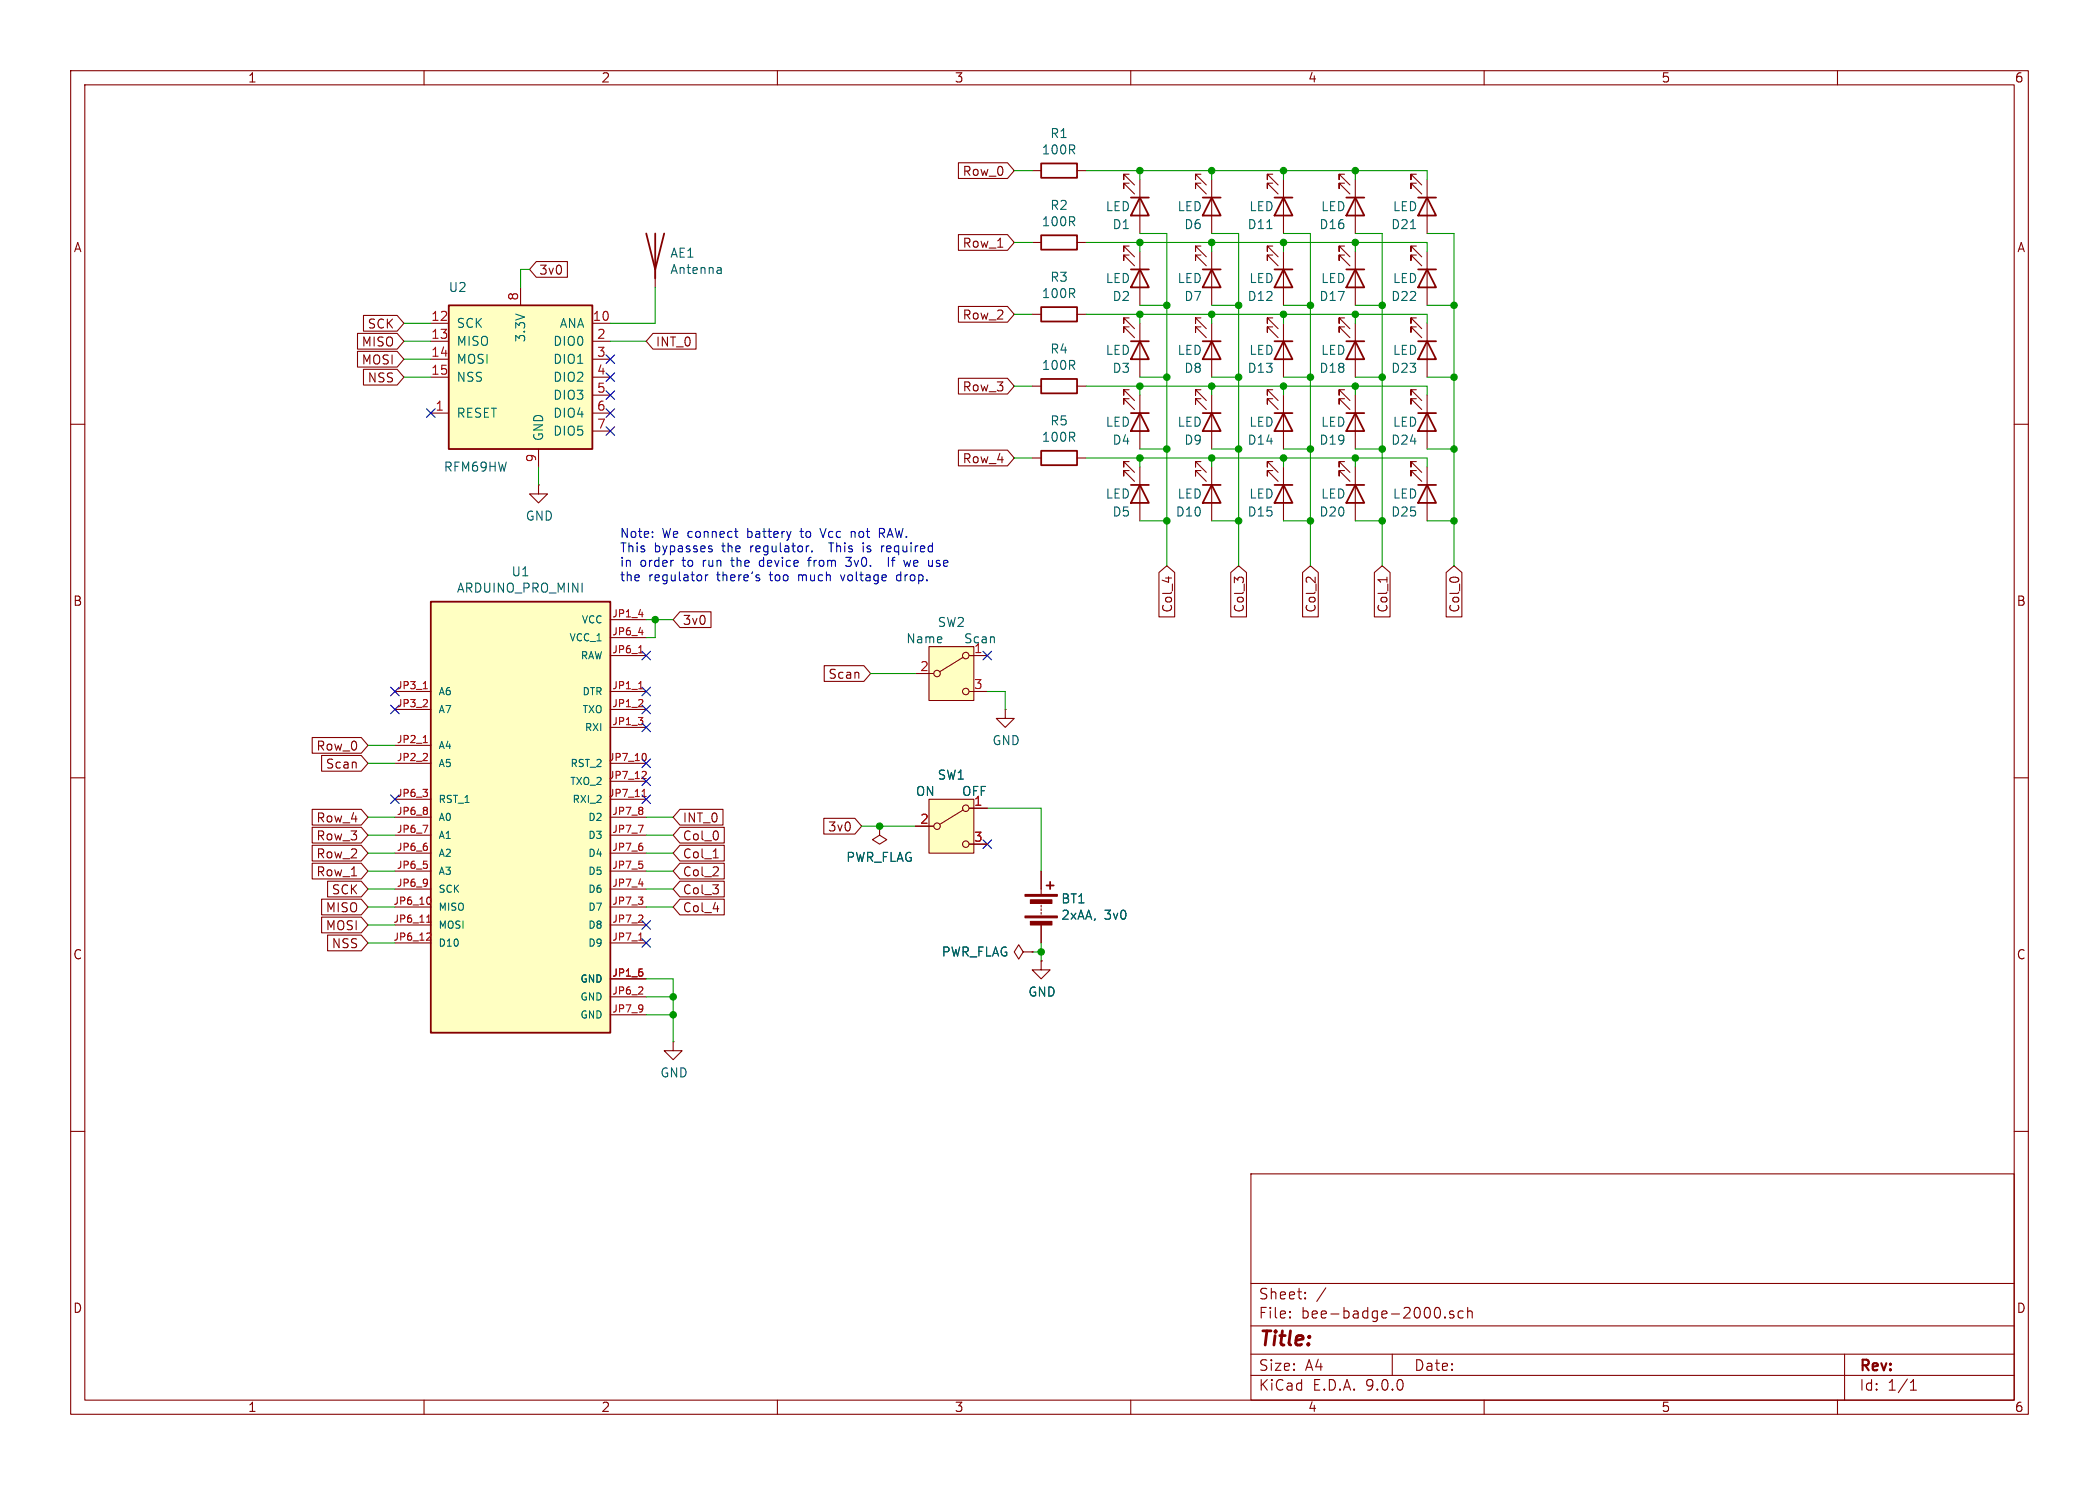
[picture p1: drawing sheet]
EESchema Schematic File Version 4
LIBS:bee-badge-2000-cache
EELAYER 26 0
EELAYER END
$Descr A4 11693 8268
encoding utf-8
Sheet 1 1
Title ""
Date ""
Rev ""
Comp ""
Comment1 ""
Comment2 ""
Comment3 ""
Comment4 ""
$EndDescr
$Comp
L Device:LED D1
U 1 1
P 6350 1150
F 0 "D1" V 6450 1100 50  0000 R CNN
F 1 "LED" V 6350 1100 50  0000 R CNN
F 2 "LED_THT:LED_D5.0mm" H 6350 1150 50  0001 C CNN
F 3 "~" H 6350 1150 50  0001 C CNN
	1    6350 1150
	0    1    1    0   
$EndComp
$Comp
L Device:LED D6
U 1 1
P 6750 1150
F 0 "D6" V 6850 1100 50  0000 R CNN
F 1 "LED" V 6750 1100 50  0000 R CNN
F 2 "LED_THT:LED_D5.0mm" H 6750 1150 50  0001 C CNN
F 3 "~" H 6750 1150 50  0001 C CNN
	1    6750 1150
	0    1    1    0   
$EndComp
$Comp
L Device:LED D11
U 1 1
P 7150 1150
F 0 "D11" V 7250 1100 50  0000 R CNN
F 1 "LED" V 7150 1100 50  0000 R CNN
F 2 "LED_THT:LED_D5.0mm" H 7150 1150 50  0001 C CNN
F 3 "~" H 7150 1150 50  0001 C CNN
	1    7150 1150
	0    1    1    0   
$EndComp
$Comp
L Device:LED D16
U 1 1
P 7550 1150
F 0 "D16" V 7650 1100 50  0000 R CNN
F 1 "LED" V 7550 1100 50  0000 R CNN
F 2 "LED_THT:LED_D5.0mm" H 7550 1150 50  0001 C CNN
F 3 "~" H 7550 1150 50  0001 C CNN
	1    7550 1150
	0    1    1    0   
$EndComp
$Comp
L Device:LED D21
U 1 1
P 7950 1150
F 0 "D21" V 8050 1100 50  0000 R CNN
F 1 "LED" V 7950 1100 50  0000 R CNN
F 2 "LED_THT:LED_D5.0mm" H 7950 1150 50  0001 C CNN
F 3 "~" H 7950 1150 50  0001 C CNN
	1    7950 1150
	0    1    1    0   
$EndComp
$Comp
L Device:LED D2
U 1 1
P 6350 1550
F 0 "D2" V 6450 1500 50  0000 R CNN
F 1 "LED" V 6350 1500 50  0000 R CNN
F 2 "LED_THT:LED_D5.0mm" H 6350 1550 50  0001 C CNN
F 3 "~" H 6350 1550 50  0001 C CNN
	1    6350 1550
	0    1    1    0   
$EndComp
$Comp
L Device:LED D7
U 1 1
P 6750 1550
F 0 "D7" V 6850 1500 50  0000 R CNN
F 1 "LED" V 6750 1500 50  0000 R CNN
F 2 "LED_THT:LED_D5.0mm" H 6750 1550 50  0001 C CNN
F 3 "~" H 6750 1550 50  0001 C CNN
	1    6750 1550
	0    1    1    0   
$EndComp
$Comp
L Device:LED D12
U 1 1
P 7150 1550
F 0 "D12" V 7250 1500 50  0000 R CNN
F 1 "LED" V 7150 1500 50  0000 R CNN
F 2 "LED_THT:LED_D5.0mm" H 7150 1550 50  0001 C CNN
F 3 "~" H 7150 1550 50  0001 C CNN
	1    7150 1550
	0    1    1    0   
$EndComp
$Comp
L Device:LED D17
U 1 1
P 7550 1550
F 0 "D17" V 7650 1500 50  0000 R CNN
F 1 "LED" V 7550 1500 50  0000 R CNN
F 2 "LED_THT:LED_D5.0mm" H 7550 1550 50  0001 C CNN
F 3 "~" H 7550 1550 50  0001 C CNN
	1    7550 1550
	0    1    1    0   
$EndComp
$Comp
L Device:LED D22
U 1 1
P 7950 1550
F 0 "D22" V 8050 1500 50  0000 R CNN
F 1 "LED" V 7950 1500 50  0000 R CNN
F 2 "LED_THT:LED_D5.0mm" H 7950 1550 50  0001 C CNN
F 3 "~" H 7950 1550 50  0001 C CNN
	1    7950 1550
	0    1    1    0   
$EndComp
$Comp
L Device:LED D3
U 1 1
P 6350 1950
F 0 "D3" V 6450 1900 50  0000 R CNN
F 1 "LED" V 6350 1900 50  0000 R CNN
F 2 "LED_THT:LED_D5.0mm" H 6350 1950 50  0001 C CNN
F 3 "~" H 6350 1950 50  0001 C CNN
	1    6350 1950
	0    1    1    0   
$EndComp
$Comp
L Device:LED D8
U 1 1
P 6750 1950
F 0 "D8" V 6850 1900 50  0000 R CNN
F 1 "LED" V 6750 1900 50  0000 R CNN
F 2 "LED_THT:LED_D5.0mm" H 6750 1950 50  0001 C CNN
F 3 "~" H 6750 1950 50  0001 C CNN
	1    6750 1950
	0    1    1    0   
$EndComp
$Comp
L Device:LED D13
U 1 1
P 7150 1950
F 0 "D13" V 7250 1900 50  0000 R CNN
F 1 "LED" V 7150 1900 50  0000 R CNN
F 2 "LED_THT:LED_D5.0mm" H 7150 1950 50  0001 C CNN
F 3 "~" H 7150 1950 50  0001 C CNN
	1    7150 1950
	0    1    1    0   
$EndComp
$Comp
L Device:LED D18
U 1 1
P 7550 1950
F 0 "D18" V 7650 1900 50  0000 R CNN
F 1 "LED" V 7550 1900 50  0000 R CNN
F 2 "LED_THT:LED_D5.0mm" H 7550 1950 50  0001 C CNN
F 3 "~" H 7550 1950 50  0001 C CNN
	1    7550 1950
	0    1    1    0   
$EndComp
$Comp
L Device:LED D23
U 1 1
P 7950 1950
F 0 "D23" V 8050 1900 50  0000 R CNN
F 1 "LED" V 7950 1900 50  0000 R CNN
F 2 "LED_THT:LED_D5.0mm" H 7950 1950 50  0001 C CNN
F 3 "~" H 7950 1950 50  0001 C CNN
	1    7950 1950
	0    1    1    0   
$EndComp
$Comp
L Device:LED D4
U 1 1
P 6350 2350
F 0 "D4" V 6450 2300 50  0000 R CNN
F 1 "LED" V 6350 2300 50  0000 R CNN
F 2 "LED_THT:LED_D5.0mm" H 6350 2350 50  0001 C CNN
F 3 "~" H 6350 2350 50  0001 C CNN
	1    6350 2350
	0    1    1    0   
$EndComp
$Comp
L Device:LED D9
U 1 1
P 6750 2350
F 0 "D9" V 6850 2300 50  0000 R CNN
F 1 "LED" V 6750 2300 50  0000 R CNN
F 2 "LED_THT:LED_D5.0mm" H 6750 2350 50  0001 C CNN
F 3 "~" H 6750 2350 50  0001 C CNN
	1    6750 2350
	0    1    1    0   
$EndComp
$Comp
L Device:LED D14
U 1 1
P 7150 2350
F 0 "D14" V 7250 2300 50  0000 R CNN
F 1 "LED" V 7150 2300 50  0000 R CNN
F 2 "LED_THT:LED_D5.0mm" H 7150 2350 50  0001 C CNN
F 3 "~" H 7150 2350 50  0001 C CNN
	1    7150 2350
	0    1    1    0   
$EndComp
$Comp
L Device:LED D19
U 1 1
P 7550 2350
F 0 "D19" V 7650 2300 50  0000 R CNN
F 1 "LED" V 7550 2300 50  0000 R CNN
F 2 "LED_THT:LED_D5.0mm" H 7550 2350 50  0001 C CNN
F 3 "~" H 7550 2350 50  0001 C CNN
	1    7550 2350
	0    1    1    0   
$EndComp
$Comp
L Device:LED D24
U 1 1
P 7950 2350
F 0 "D24" V 8050 2300 50  0000 R CNN
F 1 "LED" V 7950 2300 50  0000 R CNN
F 2 "LED_THT:LED_D5.0mm" H 7950 2350 50  0001 C CNN
F 3 "~" H 7950 2350 50  0001 C CNN
	1    7950 2350
	0    1    1    0   
$EndComp
$Comp
L Device:LED D5
U 1 1
P 6350 2750
F 0 "D5" V 6450 2700 50  0000 R CNN
F 1 "LED" V 6350 2700 50  0000 R CNN
F 2 "LED_THT:LED_D5.0mm" H 6350 2750 50  0001 C CNN
F 3 "~" H 6350 2750 50  0001 C CNN
	1    6350 2750
	0    1    1    0   
$EndComp
$Comp
L Device:LED D10
U 1 1
P 6750 2750
F 0 "D10" V 6850 2700 50  0000 R CNN
F 1 "LED" V 6750 2700 50  0000 R CNN
F 2 "LED_THT:LED_D5.0mm" H 6750 2750 50  0001 C CNN
F 3 "~" H 6750 2750 50  0001 C CNN
	1    6750 2750
	0    1    1    0   
$EndComp
$Comp
L Device:LED D15
U 1 1
P 7150 2750
F 0 "D15" V 7250 2700 50  0000 R CNN
F 1 "LED" V 7150 2700 50  0000 R CNN
F 2 "LED_THT:LED_D5.0mm" H 7150 2750 50  0001 C CNN
F 3 "~" H 7150 2750 50  0001 C CNN
	1    7150 2750
	0    1    1    0   
$EndComp
$Comp
L Device:LED D20
U 1 1
P 7550 2750
F 0 "D20" V 7650 2700 50  0000 R CNN
F 1 "LED" V 7550 2700 50  0000 R CNN
F 2 "LED_THT:LED_D5.0mm" H 7550 2750 50  0001 C CNN
F 3 "~" H 7550 2750 50  0001 C CNN
	1    7550 2750
	0    1    1    0   
$EndComp
$Comp
L Device:LED D25
U 1 1
P 7950 2750
F 0 "D25" V 8050 2700 50  0000 R CNN
F 1 "LED" V 7950 2700 50  0000 R CNN
F 2 "LED_THT:LED_D5.0mm" H 7950 2750 50  0001 C CNN
F 3 "~" H 7950 2750 50  0001 C CNN
	1    7950 2750
	0    1    1    0   
$EndComp
Wire Wire Line
	6350 2500 6500 2500
Connection ~ 6500 2500
Wire Wire Line
	6350 2100 6500 2100
Connection ~ 6500 2100
Wire Wire Line
	6350 1700 6500 1700
Connection ~ 6500 1700
Wire Wire Line
	6350 2900 6500 2900
Wire Wire Line
	6750 1300 6900 1300
Wire Wire Line
	6750 2900 6900 2900
Wire Wire Line
	6750 2500 6900 2500
Connection ~ 6900 2500
Wire Wire Line
	6750 1700 6900 1700
Connection ~ 6900 1700
Wire Wire Line
	7150 1300 7300 1300
Wire Wire Line
	7150 2500 7300 2500
Connection ~ 7300 2500
Wire Wire Line
	7150 2100 7300 2100
Connection ~ 7300 2100
Wire Wire Line
	7550 1300 7700 1300
Wire Wire Line
	7550 2900 7700 2900
Wire Wire Line
	7550 2500 7700 2500
Connection ~ 7700 2500
Wire Wire Line
	7550 2100 7700 2100
Connection ~ 7700 2100
Wire Wire Line
	7550 1700 7700 1700
Connection ~ 7700 1700
Wire Wire Line
	7950 1300 8100 1300
Wire Wire Line
	8100 1700 7950 1700
Wire Wire Line
	7950 2100 8100 2100
Wire Wire Line
	8100 2500 7950 2500
Connection ~ 8100 2100
Connection ~ 8100 1700
Wire Wire Line
	8100 2900 7950 2900
Connection ~ 8100 2500
Text GLabel 2050 4150 0    50   Input ~ 0
Row_0
Text GLabel 5650 950  0    50   Input ~ 0
Row_0
Text GLabel 2050 4850 0    50   Input ~ 0
Row_1
Text GLabel 5650 1750 0    50   Input ~ 0
Row_2
Text GLabel 2050 4650 0    50   Input ~ 0
Row_3
Text GLabel 2050 4550 0    50   Input ~ 0
Row_4
Text GLabel 5650 1350 0    50   Input ~ 0
Row_1
Text GLabel 2050 4750 0    50   Input ~ 0
Row_2
Text GLabel 5650 2150 0    50   Input ~ 0
Row_3
Text GLabel 5650 2550 0    50   Input ~ 0
Row_4
Text GLabel 3750 4650 2    50   Input ~ 0
Col_0
Text GLabel 3750 4750 2    50   Input ~ 0
Col_1
Text GLabel 3750 4850 2    50   Input ~ 0
Col_2
Text GLabel 3750 4950 2    50   Input ~ 0
Col_3
Text GLabel 3750 5050 2    50   Input ~ 0
Col_4
Text GLabel 6500 3150 3    50   Input ~ 0
Col_4
Text GLabel 6900 3150 3    50   Input ~ 0
Col_3
Text GLabel 7300 3150 3    50   Input ~ 0
Col_2
Text GLabel 7700 3150 3    50   Input ~ 0
Col_1
Text GLabel 8100 3150 3    50   Input ~ 0
Col_0
$Comp
L Device:R R1
U 1 1
P 5900 950
F 0 "R1" V 5693 950 50  0000 C CNN
F 1 "100R" V 5784 950 50  0000 C CNN
F 2 "Resistor_THT:R_Axial_DIN0207_L6.3mm_D2.5mm_P10.16mm_Horizontal" V 5830 950 50  0001 C CNN
F 3 "~" H 5900 950 50  0001 C CNN
	1    5900 950 
	0    1    1    0   
$EndComp
$Comp
L Device:R R2
U 1 1
P 5900 1350
F 0 "R2" V 5693 1350 50  0000 C CNN
F 1 "100R" V 5784 1350 50  0000 C CNN
F 2 "Resistor_THT:R_Axial_DIN0207_L6.3mm_D2.5mm_P10.16mm_Horizontal" V 5830 1350 50  0001 C CNN
F 3 "~" H 5900 1350 50  0001 C CNN
	1    5900 1350
	0    1    1    0   
$EndComp
$Comp
L Device:R R3
U 1 1
P 5900 1750
F 0 "R3" V 5693 1750 50  0000 C CNN
F 1 "100R" V 5784 1750 50  0000 C CNN
F 2 "Resistor_THT:R_Axial_DIN0207_L6.3mm_D2.5mm_P10.16mm_Horizontal" V 5830 1750 50  0001 C CNN
F 3 "~" H 5900 1750 50  0001 C CNN
	1    5900 1750
	0    1    1    0   
$EndComp
$Comp
L Device:R R4
U 1 1
P 5900 2150
F 0 "R4" V 5693 2150 50  0000 C CNN
F 1 "100R" V 5784 2150 50  0000 C CNN
F 2 "Resistor_THT:R_Axial_DIN0207_L6.3mm_D2.5mm_P10.16mm_Horizontal" V 5830 2150 50  0001 C CNN
F 3 "~" H 5900 2150 50  0001 C CNN
	1    5900 2150
	0    1    1    0   
$EndComp
$Comp
L Device:R R5
U 1 1
P 5900 2550
F 0 "R5" V 5693 2550 50  0000 C CNN
F 1 "100R" V 5784 2550 50  0000 C CNN
F 2 "Resistor_THT:R_Axial_DIN0207_L6.3mm_D2.5mm_P10.16mm_Horizontal" V 5830 2550 50  0001 C CNN
F 3 "~" H 5900 2550 50  0001 C CNN
	1    5900 2550
	0    1    1    0   
$EndComp
Wire Wire Line
	6500 1300 6500 1700
Wire Wire Line
	6900 1300 6900 1700
Wire Wire Line
	7700 1300 7700 1700
Wire Wire Line
	8100 1300 8100 1700
Wire Wire Line
	6500 1700 6500 2100
Wire Wire Line
	7700 1700 7700 2100
Wire Wire Line
	8100 1700 8100 2100
Wire Wire Line
	6500 2100 6500 2500
Wire Wire Line
	7300 2100 7300 2500
Wire Wire Line
	7700 2100 7700 2500
Wire Wire Line
	8100 2100 8100 2500
Wire Wire Line
	6500 2500 6500 2900
Wire Wire Line
	6900 2500 6900 2900
Wire Wire Line
	7700 2500 7700 2900
Wire Wire Line
	8100 2500 8100 2900
Wire Wire Line
	6900 2100 6900 2500
Wire Wire Line
	6900 1700 6900 2100
Connection ~ 6900 2100
Wire Wire Line
	6750 2100 6900 2100
Wire Wire Line
	7300 2500 7300 2900
Wire Wire Line
	7150 2900 7300 2900
Wire Wire Line
	7300 1700 7300 2100
Wire Wire Line
	7300 1300 7300 1700
Connection ~ 7300 1700
Wire Wire Line
	7150 1700 7300 1700
Wire Wire Line
	6350 1300 6500 1300
Wire Wire Line
	6350 950  6750 950 
Wire Wire Line
	6350 1000 6350 950 
Wire Wire Line
	6750 1000 6750 950 
Connection ~ 6750 950 
Wire Wire Line
	6750 950  7150 950 
Wire Wire Line
	7150 1000 7150 950 
Connection ~ 7150 950 
Wire Wire Line
	7150 950  7550 950 
Wire Wire Line
	7550 1000 7550 950 
Connection ~ 7550 950 
Wire Wire Line
	7550 950  7950 950 
Wire Wire Line
	7950 1000 7950 950 
Wire Wire Line
	6350 1400 6350 1350
Wire Wire Line
	6350 1350 6750 1350
Wire Wire Line
	6750 1400 6750 1350
Connection ~ 6750 1350
Wire Wire Line
	6750 1350 7150 1350
Wire Wire Line
	7150 1400 7150 1350
Connection ~ 7150 1350
Wire Wire Line
	7150 1350 7550 1350
Wire Wire Line
	7550 1400 7550 1350
Connection ~ 7550 1350
Wire Wire Line
	7550 1350 7950 1350
Wire Wire Line
	7950 1400 7950 1350
Wire Wire Line
	6350 1800 6350 1750
Wire Wire Line
	6350 1750 6750 1750
Wire Wire Line
	6750 1800 6750 1750
Connection ~ 6750 1750
Wire Wire Line
	6750 1750 7150 1750
Wire Wire Line
	7150 1800 7150 1750
Connection ~ 7150 1750
Wire Wire Line
	7150 1750 7550 1750
Wire Wire Line
	7550 1800 7550 1750
Connection ~ 7550 1750
Wire Wire Line
	7550 1750 7950 1750
Wire Wire Line
	7950 1800 7950 1750
Wire Wire Line
	6350 2200 6350 2150
Wire Wire Line
	6350 2150 6750 2150
Wire Wire Line
	6750 2200 6750 2150
Connection ~ 6750 2150
Wire Wire Line
	6750 2150 7150 2150
Wire Wire Line
	7150 2200 7150 2150
Connection ~ 7150 2150
Wire Wire Line
	7150 2150 7550 2150
Wire Wire Line
	7550 2200 7550 2150
Connection ~ 7550 2150
Wire Wire Line
	7550 2150 7950 2150
Wire Wire Line
	7950 2200 7950 2150
Wire Wire Line
	6350 2600 6350 2550
Wire Wire Line
	6350 2550 6750 2550
Wire Wire Line
	6750 2600 6750 2550
Connection ~ 6750 2550
Wire Wire Line
	6750 2550 7150 2550
Wire Wire Line
	7150 2600 7150 2550
Connection ~ 7150 2550
Wire Wire Line
	7150 2550 7550 2550
Wire Wire Line
	7550 2600 7550 2550
Connection ~ 7550 2550
Wire Wire Line
	7550 2550 7950 2550
Wire Wire Line
	7950 2600 7950 2550
$Comp
L ARDUINO_PRO_MINI:ARDUINO_PRO_MINI U1
U 1 1
P 2900 4550
F 0 "U1" H 2900 5917 50  0000 C CNN
F 1 "ARDUINO_PRO_MINI" H 2900 5826 50  0000 C CNN
F 2 "bee-badge-libraries:MODULE_ARDUINO_PRO_MINI_CHINA" H 2900 4550 50  0001 L BNN
F 3 "" H 2900 4550 50  0001 L BNN
F 4 "Manufacturer Recommendations" H 2900 4550 50  0001 L BNN "STANDARD"
F 5 "N/A" H 2900 4550 50  0001 L BNN "PARTREV"
F 6 "SparkFun Electronics" H 2900 4550 50  0001 L BNN "MANUFACTURER"
F 7 "N/A" H 2900 4550 50  0001 L BNN "MAXIMUM_PACKAGE_HEIGHT"
	1    2900 4550
	1    0    0    -1  
$EndComp
Wire Wire Line
	2050 4550 2200 4550
Wire Wire Line
	2050 4650 2200 4650
Wire Wire Line
	2050 4750 2200 4750
Wire Wire Line
	2050 4850 2200 4850
Text GLabel 2050 5150 0    50   Input ~ 0
MOSI
Text GLabel 2050 5250 0    50   Input ~ 0
NSS
Text GLabel 2050 5050 0    50   Input ~ 0
MISO
Text GLabel 2050 4950 0    50   Input ~ 0
SCK
Text GLabel 3750 4550 2    50   Input ~ 0
INT_0
Wire Wire Line
	3600 4550 3750 4550
Wire Wire Line
	2050 4950 2200 4950
Wire Wire Line
	2050 5050 2200 5050
Wire Wire Line
	2050 5150 2200 5150
Wire Wire Line
	2050 5250 2200 5250
Wire Wire Line
	3750 4650 3600 4650
Wire Wire Line
	3750 4750 3600 4750
Wire Wire Line
	3750 4850 3600 4850
Wire Wire Line
	3750 4950 3600 4950
Wire Wire Line
	3600 5050 3750 5050
$Comp
L RF_AM_FM:RFM69HW U2
U 1 1
P 2900 2100
F 0 "U2" H 2550 2600 50  0000 C CNN
F 1 "RFM69HW" H 2650 1600 50  0000 C CNN
F 2 "RF_Module:HOPERF_RFM69HW" H 2900 1500 50  0001 C CNN
F 3 "http://www.hoperf.com/upload/rf/RFM69HW-V1.3.pdf" H 2900 1800 50  0001 C CNN
	1    2900 2100
	1    0    0    -1  
$EndComp
Text GLabel 2250 1800 0    50   Input ~ 0
SCK
Text GLabel 2250 1900 0    50   Input ~ 0
MISO
Text GLabel 2250 2000 0    50   Input ~ 0
MOSI
Text GLabel 2250 2100 0    50   Input ~ 0
NSS
Wire Wire Line
	2250 1800 2400 1800
Wire Wire Line
	2250 1900 2400 1900
Wire Wire Line
	2250 2000 2400 2000
Wire Wire Line
	2250 2100 2400 2100
Text GLabel 3600 1900 2    50   Input ~ 0
INT_0
Wire Wire Line
	3400 1900 3600 1900
Wire Wire Line
	2050 4150 2200 4150
$Comp
L Device:Antenna AE1
U 1 1
P 3650 1400
F 0 "AE1" H 3730 1391 50  0000 L CNN
F 1 "Antenna" H 3730 1300 50  0000 L CNN
F 2 "bee-badge-libraries:ti-868-antenna-meander" H 3650 1400 50  0001 C CNN
F 3 "~" H 3650 1400 50  0001 C CNN
	1    3650 1400
	1    0    0    -1  
$EndComp
Wire Wire Line
	3400 1800 3650 1800
Wire Wire Line
	3650 1800 3650 1600
$Comp
L Switch:SW_SPDT SW1
U 1 1
P 5300 4600
F 0 "SW1" H 5300 4885 50  0000 C CNN
F 1 "ON    OFF" H 5300 4794 50  0000 C CNN
F 2 "bee-badge-libraries:SS12D00G4_spdt" H 5300 4600 50  0001 C CNN
F 3 "" H 5300 4600 50  0001 C CNN
	1    5300 4600
	1    0    0    -1  
$EndComp
NoConn ~ 3400 2000
NoConn ~ 3400 2100
NoConn ~ 3400 2200
NoConn ~ 3400 2300
NoConn ~ 3400 2400
NoConn ~ 2400 2300
$Comp
L power:GND #PWR01
U 1 1
P 3000 2700
F 0 "#PWR01" H 3000 2450 50  0001 C CNN
F 1 "GND" H 3005 2527 50  0000 C CNN
F 2 "" H 3000 2700 50  0001 C CNN
F 3 "" H 3000 2700 50  0001 C CNN
	1    3000 2700
	1    0    0    -1  
$EndComp
Wire Wire Line
	3000 2600 3000 2700
$Comp
L power:GND #PWR02
U 1 1
P 3750 5800
F 0 "#PWR02" H 3750 5550 50  0001 C CNN
F 1 "GND" H 3755 5627 50  0000 C CNN
F 2 "" H 3750 5800 50  0001 C CNN
F 3 "" H 3750 5800 50  0001 C CNN
	1    3750 5800
	1    0    0    -1  
$EndComp
Wire Wire Line
	3600 5450 3750 5450
Wire Wire Line
	3750 5450 3750 5550
Wire Wire Line
	3600 5550 3750 5550
Connection ~ 3750 5550
Wire Wire Line
	3750 5550 3750 5650
Wire Wire Line
	3600 5650 3750 5650
Connection ~ 3750 5650
Wire Wire Line
	3750 5650 3750 5800
$Comp
L power:GND #PWR03
U 1 1
P 5800 5350
F 0 "#PWR03" H 5800 5100 50  0001 C CNN
F 1 "GND" H 5805 5177 50  0000 C CNN
F 2 "" H 5800 5350 50  0001 C CNN
F 3 "" H 5800 5350 50  0001 C CNN
	1    5800 5350
	1    0    0    -1  
$EndComp
NoConn ~ 5500 4700
Wire Wire Line
	2900 1600 2900 1500
Connection ~ 6500 2900
Connection ~ 6900 2900
Connection ~ 7300 2900
Connection ~ 7700 2900
Connection ~ 8100 2900
Wire Wire Line
	5650 950  5750 950 
Wire Wire Line
	5650 1350 5750 1350
Wire Wire Line
	5650 1750 5750 1750
Wire Wire Line
	5650 2150 5750 2150
Wire Wire Line
	5650 2550 5750 2550
Wire Wire Line
	6050 950  6350 950 
Connection ~ 6350 950 
Wire Wire Line
	6050 1350 6350 1350
Connection ~ 6350 1350
Wire Wire Line
	6050 1750 6350 1750
Connection ~ 6350 1750
Wire Wire Line
	6050 2150 6350 2150
Connection ~ 6350 2150
Wire Wire Line
	6050 2550 6350 2550
Connection ~ 6350 2550
Wire Wire Line
	6500 2900 6500 3150
Wire Wire Line
	6900 2900 6900 3150
Wire Wire Line
	7700 2900 7700 3150
Wire Wire Line
	8100 2900 8100 3150
Wire Wire Line
	7300 2900 7300 3150
NoConn ~ 3600 4450
NoConn ~ 3600 4350
NoConn ~ 3600 4250
NoConn ~ 3600 4050
NoConn ~ 3600 3950
NoConn ~ 3600 3850
NoConn ~ 3600 3650
NoConn ~ 2200 3850
NoConn ~ 2200 3950
NoConn ~ 2200 4450
NoConn ~ 3600 5150
NoConn ~ 3600 5250
Text GLabel 3750 3450 2    50   Input ~ 0
3v0
Text GLabel 4800 4600 0    50   Input ~ 0
3v0
Text GLabel 2950 1500 2    50   Input ~ 0
3v0
Wire Wire Line
	2900 1500 2950 1500
$Comp
L power:PWR_FLAG #FLG0101
U 1 1
P 5750 5300
F 0 "#FLG0101" H 5750 5375 50  0001 C CNN
F 1 "PWR_FLAG" V 5750 5428 50  0000 L CNN
F 2 "" H 5750 5300 50  0001 C CNN
F 3 "~" H 5750 5300 50  0001 C CNN
	1    5750 5300
	0    -1   -1   0   
$EndComp
$Comp
L power:PWR_FLAG #FLG0102
U 1 1
P 4900 4600
F 0 "#FLG0102" H 4900 4675 50  0001 C CNN
F 1 "PWR_FLAG" H 4900 4773 50  0000 C CNN
F 2 "" H 4900 4600 50  0001 C CNN
F 3 "~" H 4900 4600 50  0001 C CNN
	1    4900 4600
	-1   0    0    1   
$EndComp
Wire Wire Line
	4800 4600 4900 4600
Connection ~ 4900 4600
Wire Wire Line
	4900 4600 5100 4600
$Comp
L Switch:SW_SPDT SW2
U 1 1
P 5300 3750
F 0 "SW2" H 5300 4035 50  0000 C CNN
F 1 "Name   Scan" H 5300 3944 50  0000 C CNN
F 2 "bee-badge-libraries:SS12D00G4_spdt" H 5300 3750 50  0001 C CNN
F 3 "" H 5300 3750 50  0001 C CNN
	1    5300 3750
	1    0    0    -1  
$EndComp
Text GLabel 4850 3750 0    50   Input ~ 0
Scan
Wire Wire Line
	4850 3750 5100 3750
$Comp
L power:GND #PWR0101
U 1 1
P 5600 3950
F 0 "#PWR0101" H 5600 3700 50  0001 C CNN
F 1 "GND" H 5605 3777 50  0000 C CNN
F 2 "" H 5600 3950 50  0001 C CNN
F 3 "" H 5600 3950 50  0001 C CNN
	1    5600 3950
	1    0    0    -1  
$EndComp
Wire Wire Line
	5500 3850 5600 3850
Wire Wire Line
	5600 3850 5600 3950
NoConn ~ 5500 3650
Text GLabel 2050 4250 0    50   Input ~ 0
Scan
Wire Wire Line
	2050 4250 2200 4250
$Comp
L Device:Battery BT1
U 1 1
P 5800 5050
F 0 "BT1" H 5908 5096 50  0000 L CNN
F 1 "2xAA, 3v0" H 5908 5005 50  0000 L CNN
F 2 "bee-badge-libraries:2xAA_Battery_Holder_PCB_Mount" V 5800 5110 50  0001 C CNN
F 3 "~" V 5800 5110 50  0001 C CNN
	1    5800 5050
	1    0    0    -1  
$EndComp
Wire Wire Line
	5800 5250 5800 5300
Wire Wire Line
	5750 5300 5800 5300
Connection ~ 5800 5300
Wire Wire Line
	5800 5300 5800 5350
Wire Wire Line
	5800 4500 5800 4850
Wire Wire Line
	5800 4500 5500 4500
Text Notes 3450 3250 0    50   ~ 0
Note: We connect battery to Vcc not RAW.\nThis bypasses the regulator.  This is required\nin order to run the device from 3v0.  If we use\nthe regulator there’s too much voltage drop.
Wire Wire Line
	3600 3450 3650 3450
Wire Wire Line
	3650 3450 3650 3550
Wire Wire Line
	3650 3550 3600 3550
Connection ~ 3650 3450
Wire Wire Line
	3650 3450 3750 3450
$EndSCHEMATC
